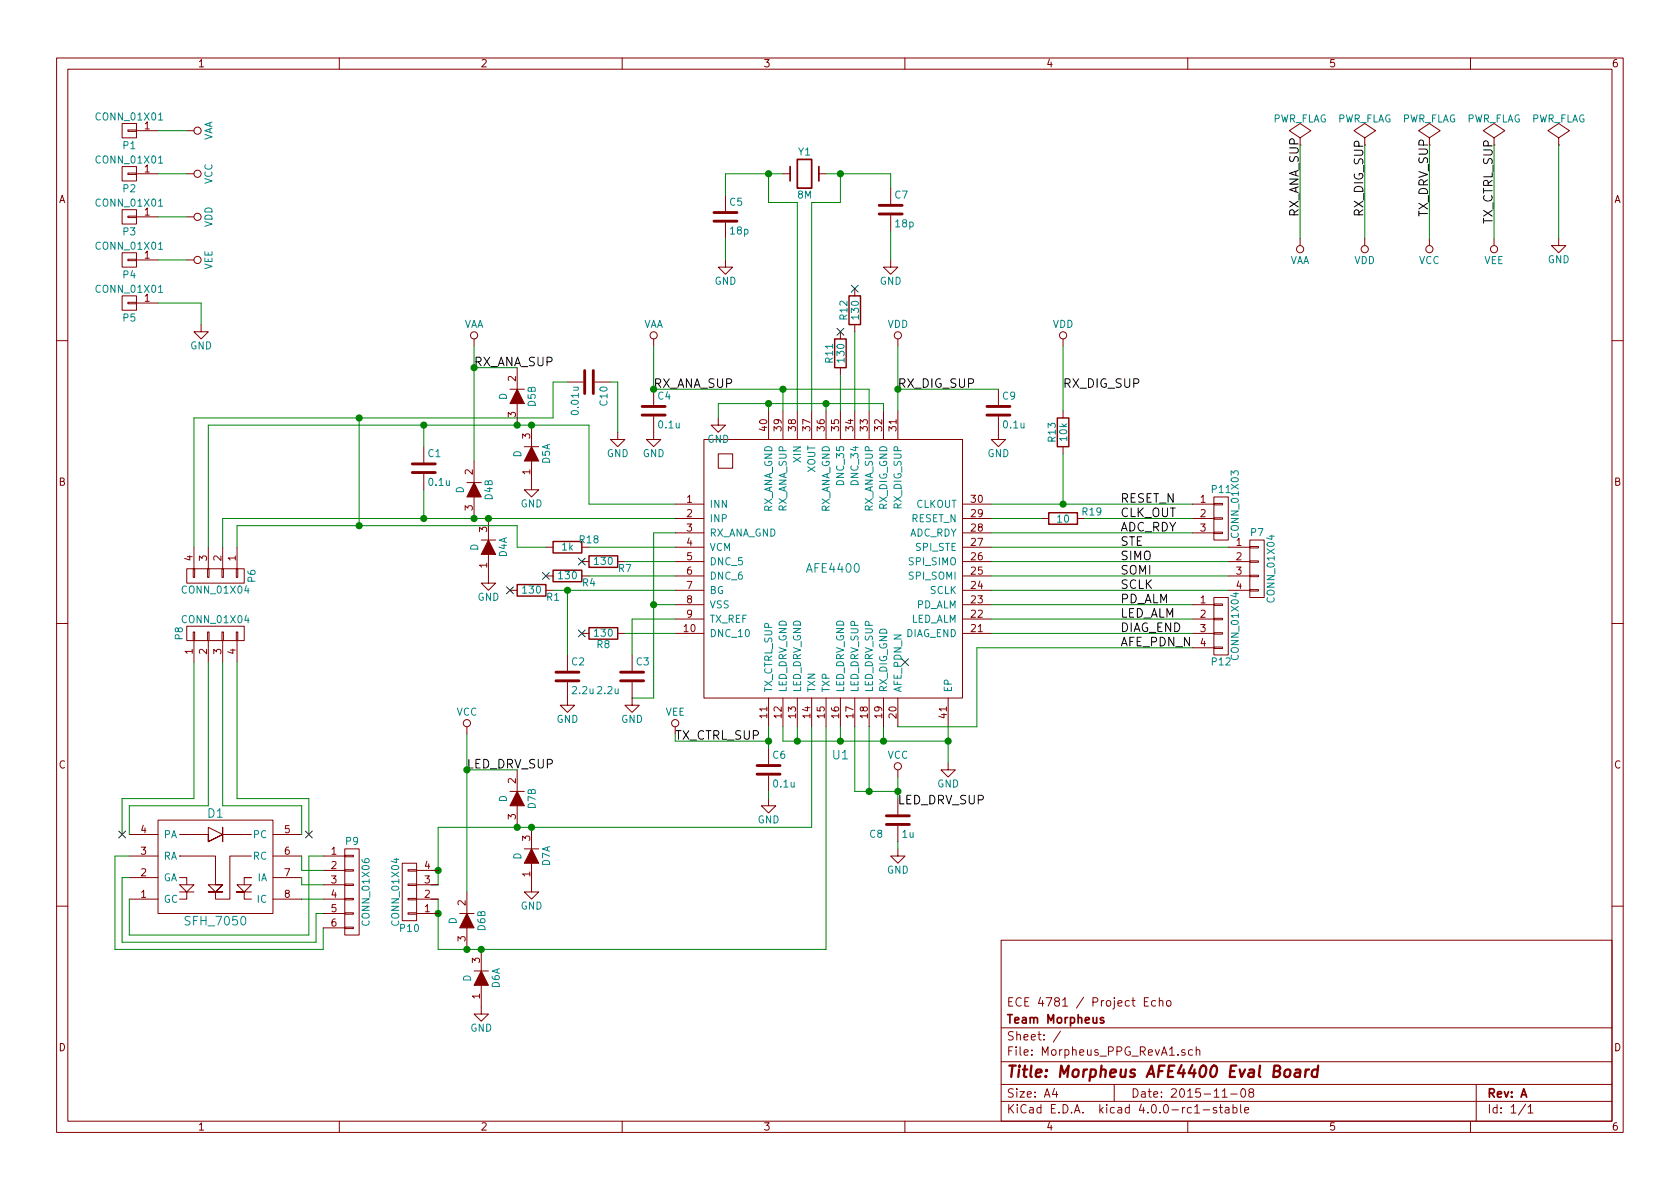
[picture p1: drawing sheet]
EESchema Schematic File Version 2
LIBS:Morpheus_PPG_RevA-rescue
LIBS:power
LIBS:device
LIBS:transistors
LIBS:conn
LIBS:linear
LIBS:regul
LIBS:74xx
LIBS:cmos4000
LIBS:adc-dac
LIBS:memory
LIBS:xilinx
LIBS:microcontrollers
LIBS:dsp
LIBS:microchip
LIBS:analog_switches
LIBS:motorola
LIBS:texas
LIBS:intel
LIBS:audio
LIBS:interface
LIBS:digital-audio
LIBS:philips
LIBS:display
LIBS:cypress
LIBS:siliconi
LIBS:opto
LIBS:atmel
LIBS:contrib
LIBS:valves
LIBS:morpheus_ppg
LIBS:74xgxx
LIBS:ac-dc
LIBS:actel
LIBS:Altera
LIBS:analog_devices
LIBS:brooktre
LIBS:cmos_ieee
LIBS:dc-dc
LIBS:diode
LIBS:elec-unifil
LIBS:ESD_Protection
LIBS:ftdi
LIBS:gennum
LIBS:graphic
LIBS:hc11
LIBS:ir
LIBS:Lattice
LIBS:logo
LIBS:maxim
LIBS:microchip_dspic33dsc
LIBS:microchip_pic10mcu
LIBS:microchip_pic12mcu
LIBS:microchip_pic16mcu
LIBS:microchip_pic18mcu
LIBS:microchip_pic32mcu
LIBS:motor_drivers
LIBS:msp430
LIBS:nordicsemi
LIBS:nxp_armmcu
LIBS:onsemi
LIBS:Oscillators
LIBS:Power_Management
LIBS:powerint
LIBS:pspice
LIBS:references
LIBS:relays
LIBS:rfcom
LIBS:sensors
LIBS:silabs
LIBS:stm8
LIBS:stm32
LIBS:supertex
LIBS:switches
LIBS:transf
LIBS:ttl_ieee
LIBS:video
LIBS:Xicor
LIBS:Zilog
LIBS:Symbols_DCDC-ACDC-Converter_RevC_20Jul2012
LIBS:Symbols_EN60617_13Mar2013
LIBS:Symbols_EN60617-10_HF-Radio_DRAFT_12Sep2013
LIBS:Symbols_ICs-Diskrete_RevD10
LIBS:Symbols_ICs-Opto_RevB_16Sep2013
LIBS:Symbols_Microcontroller_Philips-NXP_RevA_06Oct2013
LIBS:Symbols_Socket-DIN41612_RevA
LIBS:Symbols_Transformer-Diskrete_RevA
LIBS:SymbolsSimilarEN60617+oldDIN617-RevE8
LIBS:Morpheus_PPG_RevA1-cache
EELAYER 25 0
EELAYER END
$Descr A4 11693 8268
encoding utf-8
Sheet 1 1
Title "Morpheus AFE4400 Eval Board"
Date "2015-11-08"
Rev "A"
Comp "Team Morpheus"
Comment1 "ECE 4781 / Project Echo"
Comment2 ""
Comment3 ""
Comment4 ""
$EndDescr
$Comp
L AFE4400-RESCUE-Morpheus_PPG_RevA U1
U 1 1
P 5800 2750
F 0 "U1" H 5850 250 60  0000 C CNN
F 1 "AFE4400" H 5800 1550 60  0000 C CNN
F 2 "Morpheus_PPG_RevA:QFN40-6x6-PN532mirrorRot-0p23mm" H 5800 2750 60  0001 C CNN
F 3 "" H 5800 2750 60  0000 C CNN
	1    5800 2750
	1    0    0    -1  
$EndComp
$Comp
L R R7
U 1 1
P 4200 3900
F 0 "R7" V 4250 4050 50  0000 C CNN
F 1 "130" V 4200 3900 50  0000 C CNN
F 2 "Resistors_SMD:R_0603" V 4130 3900 30  0001 C CNN
F 3 "" H 4200 3900 30  0000 C CNN
	1    4200 3900
	0    1    1    0   
$EndComp
$Comp
L R R4
U 1 1
P 3950 4000
F 0 "R4" V 4000 4150 50  0000 C CNN
F 1 "130" V 3950 4000 50  0000 C CNN
F 2 "Resistors_SMD:R_0603" V 3880 4000 30  0001 C CNN
F 3 "" H 3950 4000 30  0000 C CNN
	1    3950 4000
	0    1    1    0   
$EndComp
$Comp
L R R11
U 1 1
P 5850 2450
F 0 "R11" V 5930 2450 50  0000 C CNN
F 1 "130" V 5850 2450 50  0000 C CNN
F 2 "Resistors_SMD:R_0603" V 5780 2450 30  0001 C CNN
F 3 "" H 5850 2450 30  0000 C CNN
	1    5850 2450
	-1   0    0    1   
$EndComp
$Comp
L R R12
U 1 1
P 5950 2150
F 0 "R12" V 6030 2150 50  0000 C CNN
F 1 "130" V 5950 2150 50  0000 C CNN
F 2 "Resistors_SMD:R_0603" V 5880 2150 30  0001 C CNN
F 3 "" H 5950 2150 30  0000 C CNN
	1    5950 2150
	-1   0    0    1   
$EndComp
NoConn ~ 5850 2300
NoConn ~ 5950 2000
NoConn ~ 4050 3900
NoConn ~ 3800 4000
$Comp
L C C4
U 1 1
P 4550 2850
F 0 "C4" H 4575 2950 50  0000 L CNN
F 1 "0.1u" H 4575 2750 50  0000 L CNN
F 2 "Capacitors_SMD:C_0603" H 4588 2700 30  0001 C CNN
F 3 "" H 4550 2850 60  0000 C CNN
	1    4550 2850
	1    0    0    -1  
$EndComp
$Comp
L C C9
U 1 1
P 6950 2850
F 0 "C9" H 6975 2950 50  0000 L CNN
F 1 "0.1u" H 6975 2750 50  0000 L CNN
F 2 "Capacitors_SMD:C_0603" H 6988 2700 30  0001 C CNN
F 3 "" H 6950 2850 60  0000 C CNN
	1    6950 2850
	1    0    0    -1  
$EndComp
$Comp
L C C8
U 1 1
P 6250 5700
F 0 "C8" H 6050 5600 50  0000 L CNN
F 1 "1u" H 6275 5600 50  0000 L CNN
F 2 "Capacitors_SMD:C_0603" H 6288 5550 30  0001 C CNN
F 3 "" H 6250 5700 60  0000 C CNN
	1    6250 5700
	1    0    0    -1  
$EndComp
$Comp
L C C6
U 1 1
P 5350 5350
F 0 "C6" H 5375 5450 50  0000 L CNN
F 1 "0.1u" H 5375 5250 50  0000 L CNN
F 2 "Capacitors_SMD:C_0603" H 5388 5200 30  0001 C CNN
F 3 "" H 5350 5350 60  0000 C CNN
	1    5350 5350
	1    0    0    -1  
$EndComp
$Comp
L R R1
U 1 1
P 3700 4100
F 0 "R1" V 3750 4250 50  0000 C CNN
F 1 "130" V 3700 4100 50  0000 C CNN
F 2 "Resistors_SMD:R_0603" V 3630 4100 30  0001 C CNN
F 3 "" H 3700 4100 30  0000 C CNN
	1    3700 4100
	0    1    1    0   
$EndComp
NoConn ~ 3550 4100
$Comp
L R R8
U 1 1
P 4200 4400
F 0 "R8" V 4280 4400 50  0000 C CNN
F 1 "130" V 4200 4400 50  0000 C CNN
F 2 "Resistors_SMD:R_0603" V 4130 4400 30  0001 C CNN
F 3 "" H 4200 4400 30  0000 C CNN
	1    4200 4400
	0    1    1    0   
$EndComp
NoConn ~ 4050 4400
$Comp
L BAV99 D5
U 2 1
P 3600 2750
F 0 "D5" H 3600 2850 50  0000 C CNN
F 1 "D" H 3600 2650 50  0000 C CNN
F 2 "TO_SOT_Packages_SMD:SOT-323" H 3600 2750 60  0001 C CNN
F 3 "" H 3600 2750 60  0000 C CNN
	2    3600 2750
	0    1    1    0   
$EndComp
$Comp
L BAV99 D5
U 1 1
P 3700 3150
F 0 "D5" H 3700 3250 50  0000 C CNN
F 1 "D" H 3700 3050 50  0000 C CNN
F 2 "TO_SOT_Packages_SMD:SOT-323" H 3700 3150 60  0001 C CNN
F 3 "" H 3700 3150 60  0000 C CNN
	1    3700 3150
	0    1    1    0   
$EndComp
$Comp
L GND #PWR01
U 1 1
P 3700 3350
F 0 "#PWR01" H 3700 3100 50  0001 C CNN
F 1 "GND" H 3700 3200 50  0000 C CNN
F 2 "" H 3700 3350 60  0000 C CNN
F 3 "" H 3700 3350 60  0000 C CNN
	1    3700 3350
	1    0    0    -1  
$EndComp
$Comp
L BAV99 D4
U 2 1
P 3300 3400
F 0 "D4" H 3300 3500 50  0000 C CNN
F 1 "D" H 3300 3300 50  0000 C CNN
F 2 "TO_SOT_Packages_SMD:SOT-323" H 3300 3400 60  0001 C CNN
F 3 "" H 3300 3400 60  0000 C CNN
	2    3300 3400
	0    1    1    0   
$EndComp
$Comp
L BAV99 D4
U 1 1
P 3400 3800
F 0 "D4" H 3400 3900 50  0000 C CNN
F 1 "D" H 3400 3700 50  0000 C CNN
F 2 "TO_SOT_Packages_SMD:SOT-323" H 3400 3800 60  0001 C CNN
F 3 "" H 3400 3800 60  0000 C CNN
	1    3400 3800
	0    1    1    0   
$EndComp
$Comp
L GND #PWR02
U 1 1
P 3400 4000
F 0 "#PWR02" H 3400 3750 50  0001 C CNN
F 1 "GND" H 3400 3850 50  0000 C CNN
F 2 "" H 3400 4000 60  0000 C CNN
F 3 "" H 3400 4000 60  0000 C CNN
	1    3400 4000
	1    0    0    -1  
$EndComp
$Comp
L BAV99 D7
U 2 1
P 3600 5550
F 0 "D7" H 3600 5650 50  0000 C CNN
F 1 "D" H 3600 5450 50  0000 C CNN
F 2 "TO_SOT_Packages_SMD:SOT-323" H 3600 5550 60  0001 C CNN
F 3 "" H 3600 5550 60  0000 C CNN
	2    3600 5550
	0    1    1    0   
$EndComp
$Comp
L BAV99 D7
U 1 1
P 3700 5950
F 0 "D7" H 3700 6050 50  0000 C CNN
F 1 "D" H 3700 5850 50  0000 C CNN
F 2 "TO_SOT_Packages_SMD:SOT-323" H 3700 5950 60  0001 C CNN
F 3 "" H 3700 5950 60  0000 C CNN
	1    3700 5950
	0    1    1    0   
$EndComp
$Comp
L GND #PWR03
U 1 1
P 3700 6150
F 0 "#PWR03" H 3700 5900 50  0001 C CNN
F 1 "GND" H 3700 6000 50  0000 C CNN
F 2 "" H 3700 6150 60  0000 C CNN
F 3 "" H 3700 6150 60  0000 C CNN
	1    3700 6150
	1    0    0    -1  
$EndComp
$Comp
L BAV99 D6
U 2 1
P 3250 6400
F 0 "D6" H 3250 6500 50  0000 C CNN
F 1 "D" H 3250 6300 50  0000 C CNN
F 2 "TO_SOT_Packages_SMD:SOT-323" H 3250 6400 60  0001 C CNN
F 3 "" H 3250 6400 60  0000 C CNN
	2    3250 6400
	0    1    1    0   
$EndComp
$Comp
L BAV99 D6
U 1 1
P 3350 6800
F 0 "D6" H 3350 6900 50  0000 C CNN
F 1 "D" H 3350 6700 50  0000 C CNN
F 2 "TO_SOT_Packages_SMD:SOT-323" H 3350 6800 60  0001 C CNN
F 3 "" H 3350 6800 60  0000 C CNN
	1    3350 6800
	0    1    1    0   
$EndComp
$Comp
L GND #PWR04
U 1 1
P 3350 7000
F 0 "#PWR04" H 3350 6750 50  0001 C CNN
F 1 "GND" H 3350 6850 50  0000 C CNN
F 2 "" H 3350 7000 60  0000 C CNN
F 3 "" H 3350 7000 60  0000 C CNN
	1    3350 7000
	1    0    0    -1  
$EndComp
$Comp
L C C2
U 1 1
P 3950 4700
F 0 "C2" H 3975 4800 50  0000 L CNN
F 1 "2.2u" H 3975 4600 50  0000 L CNN
F 2 "Capacitors_SMD:C_0603" H 3988 4550 30  0001 C CNN
F 3 "" H 3950 4700 60  0000 C CNN
	1    3950 4700
	1    0    0    -1  
$EndComp
$Comp
L GND #PWR05
U 1 1
P 3950 4850
F 0 "#PWR05" H 3950 4600 50  0001 C CNN
F 1 "GND" H 3950 4700 50  0000 C CNN
F 2 "" H 3950 4850 60  0000 C CNN
F 3 "" H 3950 4850 60  0000 C CNN
	1    3950 4850
	1    0    0    -1  
$EndComp
$Comp
L C C3
U 1 1
P 4400 4700
F 0 "C3" H 4425 4800 50  0000 L CNN
F 1 "2.2u" H 4150 4600 50  0000 L CNN
F 2 "Capacitors_SMD:C_0603" H 4438 4550 30  0001 C CNN
F 3 "" H 4400 4700 60  0000 C CNN
	1    4400 4700
	1    0    0    -1  
$EndComp
$Comp
L GND #PWR06
U 1 1
P 4400 4850
F 0 "#PWR06" H 4400 4600 50  0001 C CNN
F 1 "GND" H 4400 4700 50  0000 C CNN
F 2 "" H 4400 4850 60  0000 C CNN
F 3 "" H 4400 4850 60  0000 C CNN
	1    4400 4850
	1    0    0    -1  
$EndComp
$Comp
L GND #PWR07
U 1 1
P 5350 5550
F 0 "#PWR07" H 5350 5300 50  0001 C CNN
F 1 "GND" H 5350 5400 50  0000 C CNN
F 2 "" H 5350 5550 60  0000 C CNN
F 3 "" H 5350 5550 60  0000 C CNN
	1    5350 5550
	1    0    0    -1  
$EndComp
$Comp
L GND #PWR08
U 1 1
P 6250 5900
F 0 "#PWR08" H 6250 5650 50  0001 C CNN
F 1 "GND" H 6250 5750 50  0000 C CNN
F 2 "" H 6250 5900 60  0000 C CNN
F 3 "" H 6250 5900 60  0000 C CNN
	1    6250 5900
	1    0    0    -1  
$EndComp
$Comp
L GND #PWR09
U 1 1
P 6600 5300
F 0 "#PWR09" H 6600 5050 50  0001 C CNN
F 1 "GND" H 6600 5150 50  0000 C CNN
F 2 "" H 6600 5300 60  0000 C CNN
F 3 "" H 6600 5300 60  0000 C CNN
	1    6600 5300
	1    0    0    -1  
$EndComp
$Comp
L GND #PWR010
U 1 1
P 5000 2900
F 0 "#PWR010" H 5000 2650 50  0001 C CNN
F 1 "GND" H 5000 2750 50  0000 C CNN
F 2 "" H 5000 2900 60  0000 C CNN
F 3 "" H 5000 2900 60  0000 C CNN
	1    5000 2900
	1    0    0    -1  
$EndComp
$Comp
L GND #PWR011
U 1 1
P 6950 3000
F 0 "#PWR011" H 6950 2750 50  0001 C CNN
F 1 "GND" H 6950 2850 50  0000 C CNN
F 2 "" H 6950 3000 60  0000 C CNN
F 3 "" H 6950 3000 60  0000 C CNN
	1    6950 3000
	1    0    0    -1  
$EndComp
$Comp
L GND #PWR012
U 1 1
P 4550 3000
F 0 "#PWR012" H 4550 2750 50  0001 C CNN
F 1 "GND" H 4550 2850 50  0000 C CNN
F 2 "" H 4550 3000 60  0000 C CNN
F 3 "" H 4550 3000 60  0000 C CNN
	1    4550 3000
	1    0    0    -1  
$EndComp
$Comp
L Crystal Y1
U 1 1
P 5600 1200
F 0 "Y1" H 5600 1350 50  0000 C CNN
F 1 "8M" H 5600 1050 50  0000 C CNN
F 2 "Crystals:HC-49V" H 5600 1200 60  0001 C CNN
F 3 "" H 5600 1200 60  0000 C CNN
	1    5600 1200
	1    0    0    -1  
$EndComp
$Comp
L C C5
U 1 1
P 5050 1500
F 0 "C5" H 5075 1600 50  0000 L CNN
F 1 "18p" H 5075 1400 50  0000 L CNN
F 2 "Capacitors_SMD:C_0603" H 5088 1350 30  0001 C CNN
F 3 "" H 5050 1500 60  0000 C CNN
	1    5050 1500
	1    0    0    -1  
$EndComp
$Comp
L C C7
U 1 1
P 6200 1450
F 0 "C7" H 6225 1550 50  0000 L CNN
F 1 "18p" H 6225 1350 50  0000 L CNN
F 2 "Capacitors_SMD:C_0603" H 6238 1300 30  0001 C CNN
F 3 "" H 6200 1450 60  0000 C CNN
	1    6200 1450
	1    0    0    -1  
$EndComp
$Comp
L GND #PWR013
U 1 1
P 5050 1800
F 0 "#PWR013" H 5050 1550 50  0001 C CNN
F 1 "GND" H 5050 1650 50  0000 C CNN
F 2 "" H 5050 1800 60  0000 C CNN
F 3 "" H 5050 1800 60  0000 C CNN
	1    5050 1800
	1    0    0    -1  
$EndComp
$Comp
L GND #PWR014
U 1 1
P 6200 1800
F 0 "#PWR014" H 6200 1550 50  0001 C CNN
F 1 "GND" H 6200 1650 50  0000 C CNN
F 2 "" H 6200 1800 60  0000 C CNN
F 3 "" H 6200 1800 60  0000 C CNN
	1    6200 1800
	1    0    0    -1  
$EndComp
$Comp
L C C1
U 1 1
P 2950 3250
F 0 "C1" H 2975 3350 50  0000 L CNN
F 1 "0.1u" H 2975 3150 50  0000 L CNN
F 2 "Capacitors_SMD:C_0603" H 2988 3100 30  0001 C CNN
F 3 "" H 2950 3250 60  0000 C CNN
	1    2950 3250
	1    0    0    -1  
$EndComp
$Comp
L VAA #PWR015
U 1 1
P 3300 2400
F 0 "#PWR015" H 3300 2250 50  0001 C CNN
F 1 "VAA" H 3300 2550 50  0000 C CNN
F 2 "" H 3300 2400 60  0000 C CNN
F 3 "" H 3300 2400 60  0000 C CNN
	1    3300 2400
	1    0    0    -1  
$EndComp
Text Label 3300 2550 0    60   ~ 0
RX_ANA_SUP
$Comp
L VAA #PWR016
U 1 1
P 4550 2400
F 0 "#PWR016" H 4550 2250 50  0001 C CNN
F 1 "VAA" H 4550 2550 50  0000 C CNN
F 2 "" H 4550 2400 60  0000 C CNN
F 3 "" H 4550 2400 60  0000 C CNN
	1    4550 2400
	1    0    0    -1  
$EndComp
Text Label 4550 2700 0    60   ~ 0
RX_ANA_SUP
$Comp
L VDD #PWR017
U 1 1
P 6250 2400
F 0 "#PWR017" H 6250 2250 50  0001 C CNN
F 1 "VDD" H 6250 2550 50  0000 C CNN
F 2 "" H 6250 2400 60  0000 C CNN
F 3 "" H 6250 2400 60  0000 C CNN
	1    6250 2400
	1    0    0    -1  
$EndComp
Text Label 6250 2700 0    60   ~ 0
RX_DIG_SUP
$Comp
L VCC #PWR018
U 1 1
P 3250 5100
F 0 "#PWR018" H 3250 4950 50  0001 C CNN
F 1 "VCC" H 3250 5250 50  0000 C CNN
F 2 "" H 3250 5100 60  0000 C CNN
F 3 "" H 3250 5100 60  0000 C CNN
	1    3250 5100
	1    0    0    -1  
$EndComp
Text Label 3250 5350 0    60   ~ 0
LED_DRV_SUP
$Comp
L VCC #PWR019
U 1 1
P 6250 5400
F 0 "#PWR019" H 6250 5250 50  0001 C CNN
F 1 "VCC" H 6250 5550 50  0000 C CNN
F 2 "" H 6250 5400 60  0000 C CNN
F 3 "" H 6250 5400 60  0000 C CNN
	1    6250 5400
	1    0    0    -1  
$EndComp
Text Label 6250 5600 0    60   ~ 0
LED_DRV_SUP
$Comp
L VEE #PWR020
U 1 1
P 4700 5100
F 0 "#PWR020" H 4700 4950 50  0001 C CNN
F 1 "VEE" H 4700 5250 50  0000 C CNN
F 2 "" H 4700 5100 60  0000 C CNN
F 3 "" H 4700 5100 60  0000 C CNN
	1    4700 5100
	1    0    0    -1  
$EndComp
Text Label 4700 5150 0    60   ~ 0
TX_CTRL_SUP
$Comp
L VAA #PWR021
U 1 1
P 9050 1650
F 0 "#PWR021" H 9050 1500 50  0001 C CNN
F 1 "VAA" H 9050 1800 50  0000 C CNN
F 2 "" H 9050 1650 60  0000 C CNN
F 3 "" H 9050 1650 60  0000 C CNN
	1    9050 1650
	-1   0    0    1   
$EndComp
$Comp
L VDD #PWR022
U 1 1
P 9500 1650
F 0 "#PWR022" H 9500 1500 50  0001 C CNN
F 1 "VDD" H 9500 1800 50  0000 C CNN
F 2 "" H 9500 1650 60  0000 C CNN
F 3 "" H 9500 1650 60  0000 C CNN
	1    9500 1650
	-1   0    0    1   
$EndComp
$Comp
L VCC #PWR023
U 1 1
P 9950 1650
F 0 "#PWR023" H 9950 1500 50  0001 C CNN
F 1 "VCC" H 9950 1800 50  0000 C CNN
F 2 "" H 9950 1650 60  0000 C CNN
F 3 "" H 9950 1650 60  0000 C CNN
	1    9950 1650
	-1   0    0    1   
$EndComp
$Comp
L VEE #PWR024
U 1 1
P 10400 1650
F 0 "#PWR024" H 10400 1500 50  0001 C CNN
F 1 "VEE" H 10400 1800 50  0000 C CNN
F 2 "" H 10400 1650 60  0000 C CNN
F 3 "" H 10400 1650 60  0000 C CNN
	1    10400 1650
	-1   0    0    1   
$EndComp
$Comp
L PWR_FLAG #FLG025
U 1 1
P 9050 1000
F 0 "#FLG025" H 9050 1095 50  0001 C CNN
F 1 "PWR_FLAG" H 9050 1180 50  0000 C CNN
F 2 "" H 9050 1000 60  0000 C CNN
F 3 "" H 9050 1000 60  0000 C CNN
	1    9050 1000
	1    0    0    -1  
$EndComp
$Comp
L PWR_FLAG #FLG026
U 1 1
P 9500 1000
F 0 "#FLG026" H 9500 1095 50  0001 C CNN
F 1 "PWR_FLAG" H 9500 1180 50  0000 C CNN
F 2 "" H 9500 1000 60  0000 C CNN
F 3 "" H 9500 1000 60  0000 C CNN
	1    9500 1000
	1    0    0    -1  
$EndComp
$Comp
L PWR_FLAG #FLG027
U 1 1
P 9950 1000
F 0 "#FLG027" H 9950 1095 50  0001 C CNN
F 1 "PWR_FLAG" H 9950 1180 50  0000 C CNN
F 2 "" H 9950 1000 60  0000 C CNN
F 3 "" H 9950 1000 60  0000 C CNN
	1    9950 1000
	1    0    0    -1  
$EndComp
$Comp
L PWR_FLAG #FLG028
U 1 1
P 10400 1000
F 0 "#FLG028" H 10400 1095 50  0001 C CNN
F 1 "PWR_FLAG" H 10400 1180 50  0000 C CNN
F 2 "" H 10400 1000 60  0000 C CNN
F 3 "" H 10400 1000 60  0000 C CNN
	1    10400 1000
	1    0    0    -1  
$EndComp
Text Label 10400 1550 1    60   ~ 0
TX_CTRL_SUP
Text Label 9950 1500 1    60   ~ 0
TX_DRV_SUP
Text Label 9500 1500 1    60   ~ 0
RX_DIG_SUP
Text Label 9050 1500 1    60   ~ 0
RX_ANA_SUP
$Comp
L PWR_FLAG #FLG029
U 1 1
P 10850 1000
F 0 "#FLG029" H 10850 1095 50  0001 C CNN
F 1 "PWR_FLAG" H 10850 1180 50  0000 C CNN
F 2 "" H 10850 1000 60  0000 C CNN
F 3 "" H 10850 1000 60  0000 C CNN
	1    10850 1000
	1    0    0    -1  
$EndComp
$Comp
L GND #PWR030
U 1 1
P 10850 1650
F 0 "#PWR030" H 10850 1400 50  0001 C CNN
F 1 "GND" H 10850 1500 50  0000 C CNN
F 2 "" H 10850 1650 60  0000 C CNN
F 3 "" H 10850 1650 60  0000 C CNN
	1    10850 1650
	1    0    0    -1  
$EndComp
$Comp
L CONN_01X01 P1
U 1 1
P 900 900
F 0 "P1" H 900 1000 50  0000 C CNN
F 1 "CONN_01X01" H 900 800 50  0000 C CNN
F 2 "Wire_Pads:SolderWirePad_single_0-8mmDrill" H 900 900 60  0001 C CNN
F 3 "" H 900 900 60  0000 C CNN
	1    900  900 
	-1   0    0    1   
$EndComp
$Comp
L CONN_01X01 P2
U 1 1
P 900 1200
F 0 "P2" H 900 1300 50  0000 C CNN
F 1 "CONN_01X01" H 900 1100 50  0000 C CNN
F 2 "Wire_Pads:SolderWirePad_single_0-8mmDrill" H 900 1200 60  0001 C CNN
F 3 "" H 900 1200 60  0000 C CNN
	1    900  1200
	-1   0    0    1   
$EndComp
$Comp
L CONN_01X01 P3
U 1 1
P 900 1500
F 0 "P3" H 900 1600 50  0000 C CNN
F 1 "CONN_01X01" H 900 1400 50  0000 C CNN
F 2 "Wire_Pads:SolderWirePad_single_0-8mmDrill" H 900 1500 60  0001 C CNN
F 3 "" H 900 1500 60  0000 C CNN
	1    900  1500
	-1   0    0    1   
$EndComp
$Comp
L CONN_01X01 P4
U 1 1
P 900 1800
F 0 "P4" H 900 1900 50  0000 C CNN
F 1 "CONN_01X01" H 900 1700 50  0000 C CNN
F 2 "Wire_Pads:SolderWirePad_single_0-8mmDrill" H 900 1800 60  0001 C CNN
F 3 "" H 900 1800 60  0000 C CNN
	1    900  1800
	-1   0    0    1   
$EndComp
$Comp
L CONN_01X01 P5
U 1 1
P 900 2100
F 0 "P5" H 900 2200 50  0000 C CNN
F 1 "CONN_01X01" H 900 2000 50  0000 C CNN
F 2 "Wire_Pads:SolderWirePad_single_0-8mmDrill" H 900 2100 60  0001 C CNN
F 3 "" H 900 2100 60  0000 C CNN
	1    900  2100
	-1   0    0    1   
$EndComp
$Comp
L GND #PWR031
U 1 1
P 1400 2250
F 0 "#PWR031" H 1400 2000 50  0001 C CNN
F 1 "GND" H 1400 2100 50  0000 C CNN
F 2 "" H 1400 2250 60  0000 C CNN
F 3 "" H 1400 2250 60  0000 C CNN
	1    1400 2250
	1    0    0    -1  
$EndComp
$Comp
L VAA #PWR032
U 1 1
P 1300 900
F 0 "#PWR032" H 1300 750 50  0001 C CNN
F 1 "VAA" H 1300 1050 50  0000 C CNN
F 2 "" H 1300 900 60  0000 C CNN
F 3 "" H 1300 900 60  0000 C CNN
	1    1300 900 
	0    1    1    0   
$EndComp
$Comp
L VCC #PWR033
U 1 1
P 1300 1200
F 0 "#PWR033" H 1300 1050 50  0001 C CNN
F 1 "VCC" H 1300 1350 50  0000 C CNN
F 2 "" H 1300 1200 60  0000 C CNN
F 3 "" H 1300 1200 60  0000 C CNN
	1    1300 1200
	0    1    1    0   
$EndComp
$Comp
L VDD #PWR034
U 1 1
P 1300 1500
F 0 "#PWR034" H 1300 1350 50  0001 C CNN
F 1 "VDD" H 1300 1650 50  0000 C CNN
F 2 "" H 1300 1500 60  0000 C CNN
F 3 "" H 1300 1500 60  0000 C CNN
	1    1300 1500
	0    1    1    0   
$EndComp
$Comp
L VEE #PWR035
U 1 1
P 1300 1800
F 0 "#PWR035" H 1300 1650 50  0001 C CNN
F 1 "VEE" H 1300 1950 50  0000 C CNN
F 2 "" H 1300 1800 60  0000 C CNN
F 3 "" H 1300 1800 60  0000 C CNN
	1    1300 1800
	0    1    1    0   
$EndComp
$Comp
L CONN_01X04 P7
U 1 1
P 8750 3950
F 0 "P7" H 8750 4200 50  0000 C CNN
F 1 "CONN_01X04" V 8850 3950 50  0000 C CNN
F 2 "Morpheus_PPG_RevA:SolderWirePad_4xLine_0-8mmDrill" H 8750 3950 60  0001 C CNN
F 3 "" H 8750 3950 60  0000 C CNN
	1    8750 3950
	1    0    0    -1  
$EndComp
Text Label 7800 3800 0    60   ~ 0
STE
Text Label 7800 3900 0    60   ~ 0
SIMO
Text Label 7800 4000 0    60   ~ 0
SOMI
Text Label 7800 4100 0    60   ~ 0
SCLK
$Comp
L R R13
U 1 1
P 7400 3000
F 0 "R13" V 7480 3000 50  0000 C CNN
F 1 "10k" V 7400 3000 50  0000 C CNN
F 2 "Resistors_SMD:R_0603" V 7330 3000 30  0001 C CNN
F 3 "" H 7400 3000 30  0000 C CNN
	1    7400 3000
	-1   0    0    1   
$EndComp
$Comp
L VDD #PWR036
U 1 1
P 7400 2400
F 0 "#PWR036" H 7400 2250 50  0001 C CNN
F 1 "VDD" H 7400 2550 50  0000 C CNN
F 2 "" H 7400 2400 60  0000 C CNN
F 3 "" H 7400 2400 60  0000 C CNN
	1    7400 2400
	1    0    0    -1  
$EndComp
Text Label 7400 2700 0    60   ~ 0
RX_DIG_SUP
Text Label 7800 3500 0    60   ~ 0
RESET_N
Text Label 7800 3600 0    60   ~ 0
CLK_OUT
Text Label 7800 3700 0    60   ~ 0
ADC_RDY
Text Label 7800 4200 0    60   ~ 0
PD_ALM
Text Label 7800 4300 0    60   ~ 0
LED_ALM
Text Label 7800 4400 0    60   ~ 0
DIAG_END
Text Label 7800 4500 0    60   ~ 0
AFE_PDN_N
NoConn ~ 6300 4600
$Comp
L SFH_7050 D1
U 1 1
P 1500 6400
F 0 "D1" H 1500 5650 60  0000 C CNN
F 1 "SFH_7050" H 1500 6400 60  0000 C CNN
F 2 "Morpheus_PPG_RevA:SHF_7050_8pin" H 1500 6400 60  0001 C CNN
F 3 "" H 1500 6400 60  0000 C CNN
	1    1500 6400
	-1   0    0    1   
$EndComp
$Comp
L C C10
U 1 1
P 4100 2650
F 0 "C10" H 4125 2750 50  0000 L CNN
F 1 "0.01u" H 4125 2550 50  0000 L CNN
F 2 "Capacitors_SMD:C_0603" H 4138 2500 30  0001 C CNN
F 3 "" H 4100 2650 60  0000 C CNN
	1    4100 2650
	0    1    1    0   
$EndComp
$Comp
L GND #PWR037
U 1 1
P 4300 3000
F 0 "#PWR037" H 4300 2750 50  0001 C CNN
F 1 "GND" H 4300 2850 50  0000 C CNN
F 2 "" H 4300 3000 60  0000 C CNN
F 3 "" H 4300 3000 60  0000 C CNN
	1    4300 3000
	1    0    0    -1  
$EndComp
$Comp
L R R18
U 1 1
P 3950 3800
F 0 "R18" V 3900 3950 50  0000 C CNN
F 1 "1k" V 3950 3800 50  0000 C CNN
F 2 "Resistors_SMD:R_0603" V 3880 3800 30  0001 C CNN
F 3 "" H 3950 3800 30  0000 C CNN
	1    3950 3800
	0    1    1    0   
$EndComp
Wire Wire Line
	4700 3900 4350 3900
Wire Wire Line
	4700 4000 4100 4000
Wire Wire Line
	5950 2300 5950 2850
Wire Wire Line
	5850 2600 5850 2850
Wire Wire Line
	5350 5050 5350 5200
Wire Wire Line
	3850 4100 4700 4100
Wire Wire Line
	1550 3600 4700 3600
Wire Wire Line
	4350 4400 4700 4400
Wire Wire Line
	3300 2400 3300 3200
Connection ~ 3950 4100
Wire Wire Line
	4400 4550 4400 4300
Wire Wire Line
	4400 4300 4700 4300
Wire Wire Line
	4550 3700 4550 4850
Wire Wire Line
	4550 4200 4700 4200
Wire Wire Line
	4550 3700 4700 3700
Connection ~ 4550 4200
Wire Wire Line
	5350 5550 5350 5500
Wire Wire Line
	6250 5900 6250 5850
Wire Wire Line
	6600 5050 6600 5300
Wire Wire Line
	5450 5050 5450 5150
Wire Wire Line
	5450 5150 6600 5150
Connection ~ 6600 5150
Wire Wire Line
	5550 5050 5550 5150
Connection ~ 5550 5150
Wire Wire Line
	5850 5050 5850 5150
Connection ~ 5850 5150
Wire Wire Line
	6150 5050 6150 5150
Connection ~ 6150 5150
Wire Wire Line
	5350 2850 5350 2800
Wire Wire Line
	5000 2800 5000 2900
Wire Wire Line
	5750 2800 5750 2850
Connection ~ 5350 2800
Connection ~ 5750 2800
Wire Wire Line
	6150 2800 6150 2850
Wire Wire Line
	5000 2800 6150 2800
Wire Wire Line
	4550 2700 6050 2700
Wire Wire Line
	6050 2700 6050 2850
Wire Wire Line
	5550 1400 5550 2850
Wire Wire Line
	5650 1400 5650 2850
Wire Wire Line
	5550 1400 5350 1400
Wire Wire Line
	5050 1200 5450 1200
Wire Wire Line
	5650 1400 5850 1400
Wire Wire Line
	5750 1200 6200 1200
Wire Wire Line
	6200 1200 6200 1300
Connection ~ 5350 1200
Wire Wire Line
	5050 1650 5050 1800
Wire Wire Line
	6200 1600 6200 1800
Wire Wire Line
	3300 2550 3600 2550
Wire Wire Line
	5350 1400 5350 1200
Wire Wire Line
	5050 1350 5050 1200
Wire Wire Line
	6250 2400 6250 2850
Wire Wire Line
	6250 2700 6950 2700
Wire Wire Line
	1450 2950 4100 2950
Wire Wire Line
	5450 2700 5450 2850
Connection ~ 5450 2700
Wire Wire Line
	4100 3500 4700 3500
Wire Wire Line
	3050 6600 5750 6600
Connection ~ 3600 2950
Wire Wire Line
	2950 3100 2950 2950
Connection ~ 2950 2950
Wire Wire Line
	3250 5100 3250 6200
Wire Wire Line
	3250 5350 3600 5350
Wire Wire Line
	3950 4100 3950 4550
Wire Wire Line
	4550 4850 4400 4850
Connection ~ 3300 3600
Connection ~ 3700 2950
Connection ~ 3350 6600
Connection ~ 3300 2550
Wire Wire Line
	4550 2400 4550 2700
Connection ~ 6250 2700
Connection ~ 4550 2700
Connection ~ 3600 5750
Connection ~ 3250 5350
Wire Wire Line
	5950 5050 5950 5500
Wire Wire Line
	5950 5500 6250 5500
Wire Wire Line
	6050 5500 6050 5050
Connection ~ 6050 5500
Wire Wire Line
	6250 5400 6250 5550
Connection ~ 6250 5500
Connection ~ 5350 5150
Wire Wire Line
	4700 5100 4700 5150
Wire Wire Line
	4700 5150 5350 5150
Wire Wire Line
	9050 1000 9050 1650
Wire Wire Line
	9500 1000 9500 1650
Wire Wire Line
	9950 1000 9950 1650
Wire Wire Line
	10400 1000 10400 1650
Wire Wire Line
	10850 1000 10850 1650
Wire Wire Line
	1100 2100 1400 2100
Wire Wire Line
	1400 2100 1400 2250
Wire Wire Line
	1100 900  1300 900 
Wire Wire Line
	1100 1200 1300 1200
Wire Wire Line
	1100 1500 1300 1500
Wire Wire Line
	1100 1800 1300 1800
Wire Wire Line
	6900 3800 8550 3800
Wire Wire Line
	6900 3900 8550 3900
Wire Wire Line
	6900 4000 8550 4000
Wire Wire Line
	6900 4100 8550 4100
Wire Wire Line
	7400 2400 7400 2850
Wire Wire Line
	5850 1400 5850 1200
Connection ~ 5850 1200
Connection ~ 3400 3600
Connection ~ 3700 5750
Connection ~ 3250 6600
Wire Wire Line
	2950 3400 2950 3600
Connection ~ 2950 3600
Wire Wire Line
	4100 2950 4100 3500
Wire Wire Line
	3600 3650 3600 3800
Wire Wire Line
	4100 3800 4700 3800
Wire Wire Line
	3600 3800 3800 3800
Wire Wire Line
	3850 2900 3850 2650
Wire Wire Line
	4300 2650 4300 3000
Wire Wire Line
	4250 2650 4300 2650
Wire Wire Line
	3850 2650 3950 2650
Wire Wire Line
	2500 2900 2500 3650
Connection ~ 2500 3650
Connection ~ 2500 2900
$Comp
L R R19
U 1 1
P 7400 3600
F 0 "R19" V 7450 3400 50  0000 C CNN
F 1 "10" V 7400 3600 50  0000 C CNN
F 2 "Resistors_SMD:R_0603" V 7330 3600 30  0001 C CNN
F 3 "" H 7400 3600 30  0000 C CNN
	1    7400 3600
	0    -1   -1   0   
$EndComp
Wire Wire Line
	3050 6250 3050 6600
Wire Wire Line
	3050 5750 3050 6150
Wire Wire Line
	3050 5750 5650 5750
Wire Wire Line
	5650 5750 5650 5050
Wire Wire Line
	5750 6600 5750 5050
Wire Wire Line
	3050 6150 3000 6150
Wire Wire Line
	3050 6250 3000 6250
Wire Wire Line
	2250 6250 2100 6250
Wire Wire Line
	3000 6050 3050 6050
Connection ~ 3050 6050
Wire Wire Line
	900  6250 900  6500
Wire Wire Line
	900  6500 2150 6500
Wire Wire Line
	2150 6500 2150 5950
Wire Wire Line
	2150 5950 2250 5950
Wire Wire Line
	3000 6350 3050 6350
Connection ~ 3050 6350
Wire Wire Line
	900  5950 800  5950
Wire Wire Line
	800  5950 800  6600
Wire Wire Line
	800  6600 2250 6600
Wire Wire Line
	2250 6600 2250 6450
$Comp
L CONN_01X04 P12
U 1 1
P 8500 4350
F 0 "P12" H 8500 4100 50  0000 C CNN
F 1 "CONN_01X04" V 8600 4350 50  0000 C CNN
F 2 "Morpheus_PPG_RevA:SolderWirePad_4xLine_0-8mmDrill" H 8500 4350 60  0001 C CNN
F 3 "" H 8500 4350 60  0000 C CNN
	1    8500 4350
	1    0    0    -1  
$EndComp
$Comp
L CONN_01X03 P11
U 1 1
P 8500 3600
F 0 "P11" H 8500 3800 50  0000 C CNN
F 1 "CONN_01X03" V 8600 3700 50  0000 C CNN
F 2 "Wire_Pads:SolderWirePad_3x_0-8mmDrill" H 8500 3600 60  0001 C CNN
F 3 "" H 8500 3600 60  0000 C CNN
	1    8500 3600
	1    0    0    -1  
$EndComp
Wire Wire Line
	6900 3600 7250 3600
Wire Wire Line
	6900 3500 8300 3500
Wire Wire Line
	7550 3600 8300 3600
Wire Wire Line
	6900 3700 8300 3700
Wire Wire Line
	7400 3150 7400 3500
Connection ~ 7400 3500
Wire Wire Line
	6900 4200 8300 4200
Wire Wire Line
	6900 4300 8300 4300
Wire Wire Line
	6900 4400 8300 4400
Wire Wire Line
	6250 5050 6800 5050
Wire Wire Line
	6800 5050 6800 4500
Wire Wire Line
	6800 4500 8300 4500
$Comp
L CONN_01X06 P9
U 1 1
P 2450 6200
F 0 "P9" H 2450 6550 50  0000 C CNN
F 1 "CONN_01X06" V 2550 6200 50  0000 C CNN
F 2 "Morpheus_PPG_RevA:6_PADS_LED" H 2450 6200 60  0001 C CNN
F 3 "" H 2450 6200 60  0000 C CNN
	1    2450 6200
	1    0    0    -1  
$EndComp
Wire Wire Line
	900  6100 850  6100
Wire Wire Line
	850  6100 850  6550
Wire Wire Line
	850  6550 2200 6550
Wire Wire Line
	2200 6550 2200 6350
Wire Wire Line
	2200 6350 2250 6350
Wire Wire Line
	2100 5950 2100 6050
Wire Wire Line
	2100 6050 2250 6050
Wire Wire Line
	2100 6100 2100 6150
Wire Wire Line
	2100 6150 2250 6150
$Comp
L CONN_01X04 P6
U 1 1
P 1500 4000
F 0 "P6" H 1500 4250 50  0000 C CNN
F 1 "CONN_01X04" V 1600 4000 50  0000 C CNN
F 2 "Crystals:crystal_FA238-TSX3225" H 1500 4000 60  0001 C CNN
F 3 "" H 1500 4000 60  0000 C CNN
	1    1500 4000
	0    1    1    0   
$EndComp
$Comp
L CONN_01X04 P8
U 1 1
P 1500 4400
F 0 "P8" H 1500 4650 50  0000 C CNN
F 1 "CONN_01X04" V 1600 4400 50  0000 C CNN
F 2 "Crystals:crystal_FA238-TSX3225" H 1500 4400 60  0001 C CNN
F 3 "" H 1500 4400 60  0000 C CNN
	1    1500 4400
	0    -1   -1   0   
$EndComp
Wire Wire Line
	1450 3800 1450 2950
Wire Wire Line
	1350 2900 3850 2900
Wire Wire Line
	1350 2900 1350 3800
Wire Wire Line
	1550 3600 1550 3800
Wire Wire Line
	1650 3650 3600 3650
Wire Wire Line
	1650 3650 1650 3800
Wire Wire Line
	1450 4600 1450 5600
Wire Wire Line
	1450 5600 900  5600
Wire Wire Line
	900  5600 900  5800
Wire Wire Line
	1550 4600 1550 5600
Wire Wire Line
	1550 5600 2100 5600
Wire Wire Line
	2100 5600 2100 5800
Wire Wire Line
	1350 4600 1350 5550
Wire Wire Line
	1350 5550 850  5550
Wire Wire Line
	850  5550 850  5800
Wire Wire Line
	1650 4600 1650 5550
Wire Wire Line
	1650 5550 2150 5550
Wire Wire Line
	2150 5550 2150 5800
NoConn ~ 850  5800
NoConn ~ 2150 5800
$Comp
L CONN_01X04 P10
U 1 1
P 2850 6200
F 0 "P10" H 2850 6450 50  0000 C CNN
F 1 "CONN_01X04" V 2950 6200 50  0000 C CNN
F 2 "Morpheus_PPG_RevA:6_PADS_LED" H 2850 6200 60  0001 C CNN
F 3 "" H 2850 6200 60  0000 C CNN
	1    2850 6200
	-1   0    0    1   
$EndComp
$EndSCHEMATC
